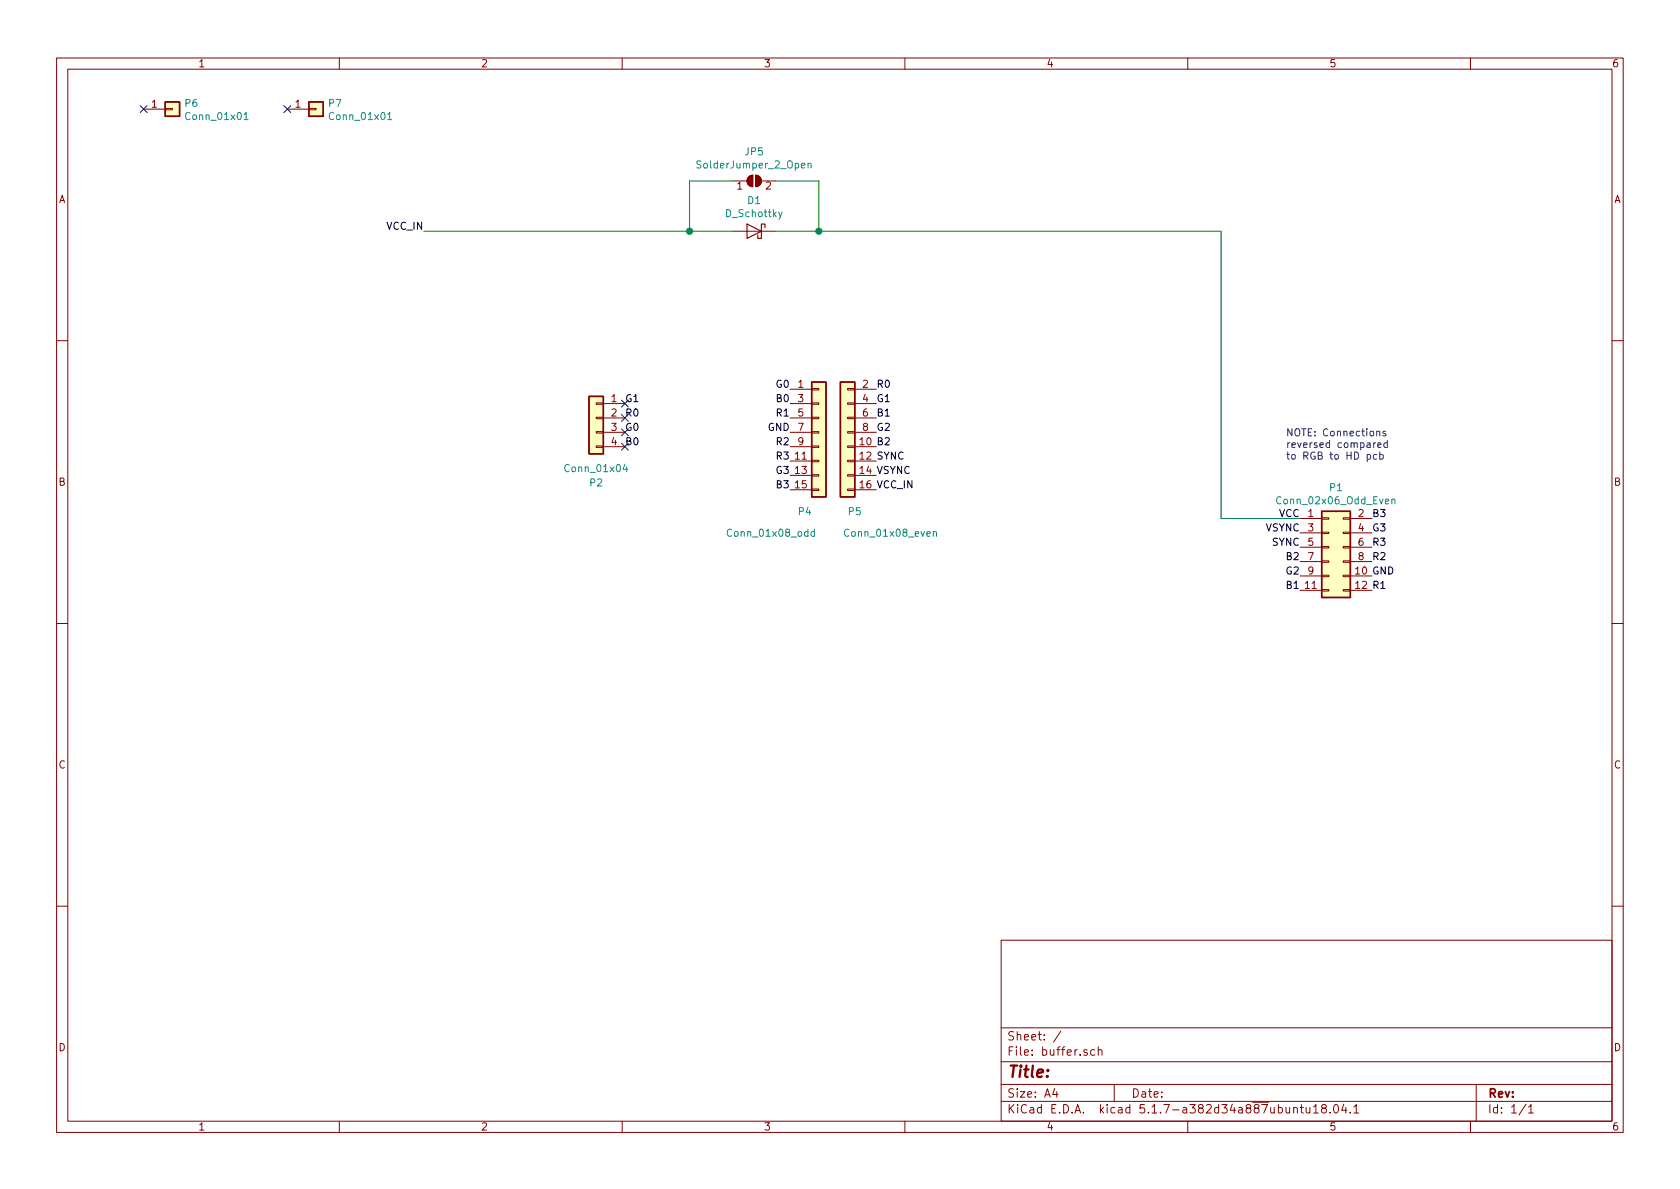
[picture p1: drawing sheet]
EESchema Schematic File Version 4
LIBS:buffer-cache
EELAYER 30 0
EELAYER END
$Descr A4 11693 8268
encoding utf-8
Sheet 1 1
Title ""
Date ""
Rev ""
Comp ""
Comment1 ""
Comment2 ""
Comment3 ""
Comment4 ""
$EndDescr
$Comp
L Connector_Generic:Conn_01x01 P6
U 1 1
P 1200 750
F 0 "P6" H 1280 792 50  0000 L CNN
F 1 "Conn_01x01" H 1280 701 50  0000 L CNN
F 2 "Connector_PinHeader_2.54mm:PinHeader_1x01_P2.54mm_Vertical" H 1200 750 50  0001 C CNN
F 3 "~" H 1200 750 50  0001 C CNN
	1    1200 750 
	1    0    0    -1  
$EndComp
$Comp
L buffer-rescue:Conn_01x04-Connector_Generic P2
U 1 1
P 4150 2900
F 0 "P2" H 4150 2450 50  0000 C CNN
F 1 "Conn_01x04" H 4150 2550 50  0000 C CNN
F 2 "Connector_PinHeader_2.54mm:PinHeader_1x04_P2.54mm_Vertical" H 4150 2900 50  0001 C CNN
F 3 "~" H 4150 2900 50  0001 C CNN
	1    4150 2900
	-1   0    0    -1  
$EndComp
NoConn ~ 1000 750 
Text Notes 8950 3200 0    50   ~ 0
NOTE: Connections\nreversed compared\nto RGB to HD pcb
$Comp
L Connector_Generic:Conn_02x06_Odd_Even P1
U 1 1
P 9250 3800
F 0 "P1" H 9300 4217 50  0000 C CNN
F 1 "Conn_02x06_Odd_Even" H 9300 4126 50  0000 C CNN
F 2 "Connector_PinSocket_2.54mm:PinSocket_2x06_P2.54mm_Horizontal" H 9250 3800 50  0001 C CNN
F 3 "~" H 9250 3800 50  0001 C CNN
	1    9250 3800
	1    0    0    -1  
$EndComp
Text Label 9050 3600 2    50   ~ 0
VCC
Text Label 9050 3700 2    50   ~ 0
VSYNC
Text Label 9050 3800 2    50   ~ 0
SYNC
Text Label 9050 3900 2    50   ~ 0
B2
Text Label 9550 3900 0    50   ~ 0
R2
Text Label 9550 3800 0    50   ~ 0
R3
Text Label 9550 3700 0    50   ~ 0
G3
Text Label 9550 3600 0    50   ~ 0
B3
Text Label 9550 4000 0    50   ~ 0
GND
Text Label 9050 4000 2    50   ~ 0
G2
Text Label 9550 4100 0    50   ~ 0
R1
Text Label 9050 4100 2    50   ~ 0
B1
Text Label 5500 2900 2    50   ~ 0
R1
Text Label 5500 3100 2    50   ~ 0
R2
Text Label 6100 2900 0    50   ~ 0
B1
Text Label 6100 3000 0    50   ~ 0
G2
Text Label 6100 3100 0    50   ~ 0
B2
$Comp
L Connector_Generic:Conn_01x01 P7
U 1 1
P 2200 750
F 0 "P7" H 2280 792 50  0000 L CNN
F 1 "Conn_01x01" H 2280 701 50  0000 L CNN
F 2 "Connector_PinHeader_2.54mm:PinHeader_1x01_P2.54mm_Vertical" H 2200 750 50  0001 C CNN
F 3 "~" H 2200 750 50  0001 C CNN
	1    2200 750 
	1    0    0    -1  
$EndComp
NoConn ~ 2000 750 
NoConn ~ 2550 -700
$Comp
L Device:D_Schottky D1
U 1 1
P 5250 1600
F 0 "D1" H 5250 1816 50  0000 C CNN
F 1 "D_Schottky" H 5250 1725 50  0000 C CNN
F 2 "Diode_SMD:D_SOD-123" H 5250 1600 50  0001 C CNN
F 3 "~" H 5250 1600 50  0001 C CNN
	1    5250 1600
	-1   0    0    -1  
$EndComp
Wire Wire Line
	2950 1600 4800 1600
Wire Wire Line
	5400 1600 5700 1600
Wire Wire Line
	8500 1600 8500 3600
Wire Wire Line
	8500 3600 9050 3600
NoConn ~ 4350 2900
NoConn ~ 4350 3000
NoConn ~ 4350 3100
$Comp
L Jumper:SolderJumper_2_Open JP5
U 1 1
P 5250 1250
F 0 "JP5" H 5250 1455 50  0000 C CNN
F 1 "SolderJumper_2_Open" H 5250 1364 50  0000 C CNN
F 2 "Jumper:SolderJumper-2_P1.3mm_Open_RoundedPad1.0x1.5mm" H 5250 1250 50  0001 C CNN
F 3 "~" H 5250 1250 50  0001 C CNN
	1    5250 1250
	1    0    0    -1  
$EndComp
Wire Wire Line
	5100 1250 4800 1250
Wire Wire Line
	4800 1250 4800 1600
Connection ~ 4800 1600
Wire Wire Line
	4800 1600 5100 1600
Wire Wire Line
	5400 1250 5700 1250
Wire Wire Line
	5700 1250 5700 1600
Connection ~ 5700 1600
Wire Wire Line
	5700 1600 8500 1600
Text Label 5500 3000 2    50   ~ 0
GND
Text Label 5500 3200 2    50   ~ 0
R3
Text Label 5500 3300 2    50   ~ 0
G3
Text Label 5500 3400 2    50   ~ 0
B3
Text Label 6100 3200 0    50   ~ 0
SYNC
Text Label 6100 3300 0    50   ~ 0
VSYNC
Text Label 6100 3400 0    50   ~ 0
VCC_IN
Text Label 2950 1600 2    50   ~ 0
VCC_IN
NoConn ~ 4350 2800
$Comp
L Connector_Generic:Conn_01x08_odd P4
U 1 1
P 5700 3000
F 0 "P4" H 5550 2450 50  0000 L CNN
F 1 "Conn_01x08_odd" H 5050 2300 50  0000 L CNN
F 2 "Connector_Harwin:Harwin_M20-89006xx_1x08_P2.54mm_Horizontal_ODD" H 5700 3000 50  0001 C CNN
F 3 "~" H 5700 3000 50  0001 C CNN
	1    5700 3000
	1    0    0    -1  
$EndComp
$Comp
L Connector_Generic:Conn_01x08_even P5
U 1 1
P 5900 3000
F 0 "P5" H 5850 2450 50  0000 C CNN
F 1 "Conn_01x08_even" H 5600 2300 50  0000 C CNN
F 2 "Connector_Harwin:Harwin_M20-89006xx_1x08_P2.54mm_Horizontal_EVEN" H 5900 3000 50  0001 C CNN
F 3 "~" H 5900 3000 50  0001 C CNN
	1    5900 3000
	-1   0    0    -1  
$EndComp
Text Label 6100 2800 0    50   ~ 0
G1
Text Label 6100 2700 0    50   ~ 0
R0
Text Label 5500 2800 2    50   ~ 0
B0
Text Label 5500 2700 2    50   ~ 0
G0
Text Label 4350 3100 0    50   ~ 0
B0
Text Label 4350 3000 0    50   ~ 0
G0
Text Label 4350 2900 0    50   ~ 0
R0
Text Label 4350 2800 0    50   ~ 0
G1
$EndSCHEMATC
